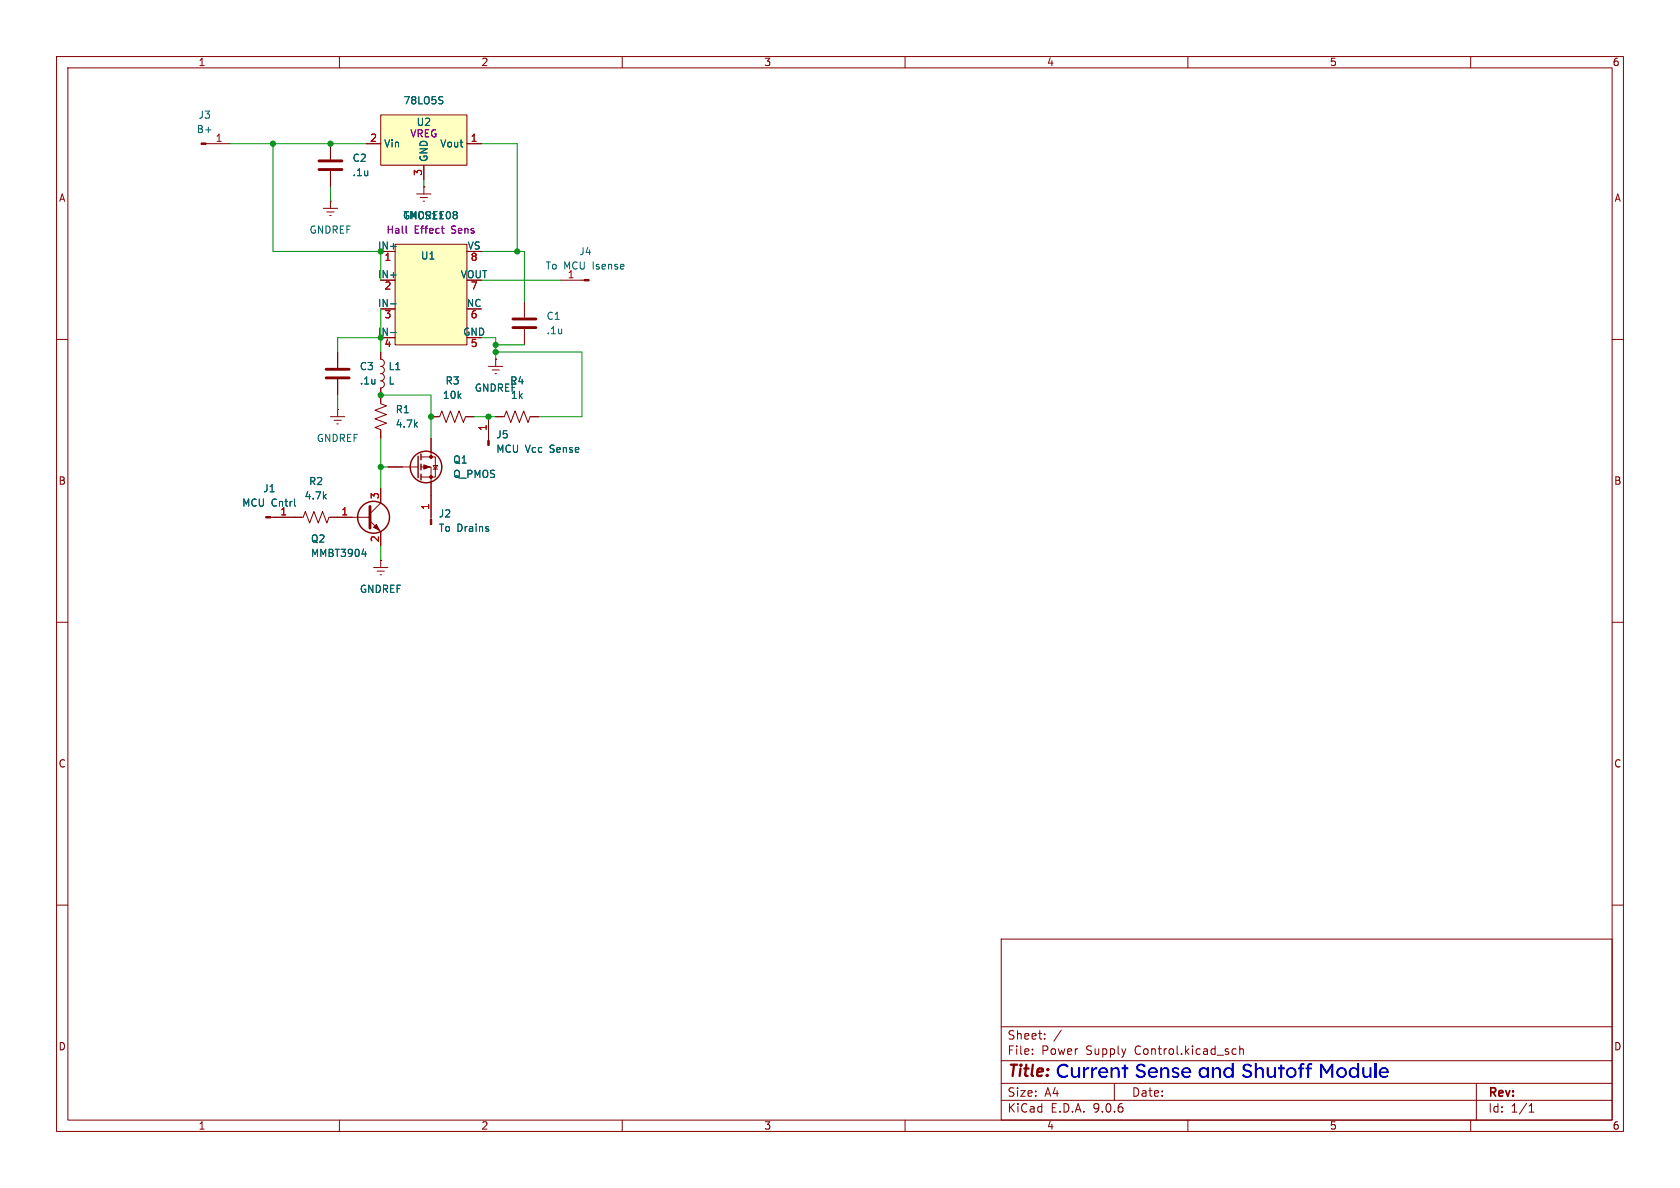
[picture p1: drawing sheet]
<svg xmlns="http://www.w3.org/2000/svg" width="297mm" height="210mm" viewBox="0 0 297 210" stroke-linecap="round" stroke-linejoin="round" font-family="sans-serif">
<g fill="none" stroke="#840000" stroke-width=".18">
<path d="M10 10h277v190h-277zM12 12h273v186h-273zM60 10v2M110 10v2M160 10v2M210 10v2M260 10v2M36.4 25.4h4.2M57.1 36.8h2.6M57.8 37.5h1.3M58.3 38.1h.2M58.4 35.6h.1"/>
<path d="M58.4 35.6v1.2M92.7 53.3v2.8M92.7 58.2v2.8M99.1 49.5h4.2M10 60h2M58.4 73.7h2.6M59.1 74.3h1.2M59.6 74.9h.2M59.7 72.4h.1M59.7 62.2v2.8M59.7 67.1v2.8M59.7 72.4v1.3"/>
<path d="M67.3 62.2v1.3a.64 .64 0 0 1 .7 .6 .64 .64 0 0 1-.7 .7M67.3 64.8a.64 .64 0 0 1 .7 .6 .64 .64 0 0 1-.7 .6 .64 .64 0 0 1 .7 .7 .64 .64 0 0 1-.7 .6 .64 .64 0 0 1 .7 .7 .64 .64 0 0 1-.7 .6v1.3M76.2 77.5v3.3M86.4 64.8h2.5M86.4 73.7v4.2M87 65.4h1.3M87.5 66h.3M87.6 63.5h.1M87.6 73.7h1.6l.3-1.1 .8 2.1 .8-2.1 .7 2.1 .8-2.1 .7 2.1 .4-1h1.5M87.6 63.5v1.3M285 60h2M52.1 91.4h1.5l.4-1 .7 2.1 .8-2.1 .8 2.1 .7-2.1 .8 2.1 .4-1.1h7.2"/>
<path d="M65.4 92.1l1.9 1.9v2.5M67.3 99.1h.1M67.3 86.4v2.5l-1.9 1.9M67.3 99.1v1.2M68.6 82.6h5.3M74.4 80.8h2.6v3.5h-2.6M74.4 82.6h1.8v9.2M76.6 82.3h.7l-.3 .6zM76.6 82.9h.7M10 110h2M66 100.3h2.6M66.7 101h1.2"/>
<path d="M67.2 101.6h.2M285 110h2M10 160h2M177 166h108v32h-108zM285 160h2M60 198v2M110 198v2M160 198v2M177 194.5h108M177 191.5h108M177 187.5h108M177 181.5h108"/>
<path d="M182.5 186.3v.1M182.5 185.5v.1M184.7 183.6v.1M184.7 182.8v.1M187.6 182.1l-1.3 2M197 191.5v3M210 198v2M217.9 186.3l.2 .1 .4-.1M218.5 185.5l-.4-.1-.2 .1M219.2 185.5l.2-.1 .3 .1 .1 .9M219.2 184.9v1.5M260 198v2"/>
<path d="M261 191.5v6.5M270.3 196.6h.9M270.3 195.5l.4-.4v1.5"/>
</g>
<path d="M90.7 56.4h4M90.7 57.9h4M57.7 65.3h4M57.7 66.8h4M65.4 89.5v3.8" fill="none" stroke="#840000" stroke-width=".51"/>
<g fill="none" stroke="#840000" stroke-width=".25">
<path d="M73.9 80.6v3.9M74.4 80.3v1M74.4 82v1.1M74.4 83.8v1"/>
<circle cx="66" cy="91.4" r="2.82"/>
<circle cx="75.3" cy="82.5" r="2.79"/>
</g>
<g fill="#840000" stroke="#840000" stroke-width=".18">
<path d="M66 93.2l.5-.5 .6 1z"/>
<path d="M35.6 25.3h.8v.2h-.8z"/>
<path d="M103.3 49.4h.8v.3h-.8z"/>
<path d="M86.2 77.9h.3v.8h-.3z"/>
<path d="M76.1 91.8h.2v.9h-.2z"/>
<path d="M74.9 82.2l1 .4-1 .3z"/>
<circle cx="76.2" cy="80.8" r=".25"/>
<circle cx="76.2" cy="84.3" r=".25"/>
</g>
<path d="M64 97.9h.8M64.6 97.5v.9" fill="none" stroke="#006464" stroke-width=".18"/>
<path d="M67.3 20.3h15.2v8.9h-15.2z" fill="#ffffc2"/>
<path d="M58.4 25.4v2.8M58.4 30.2v2.8M64.8 25.4h2.5M67.3 20.3h15.2v8.9h-15.2zM74.9 29.2v2.6M82.5 25.4h2.6M67.3 69.9v1.5l1 .4-2 .7 2 .8-2 .7 2 .8-2 .8 1 .3v1.6M76.2 73.7h1.5l.4-1.1 .8 2.1 .7-2.1 .8 2.1 .8-2.1 .7 2.1 .4-1h1.5M47.9 91.4h4.2" fill="none" stroke="#840000" stroke-width=".18"/>
<path d="M78.1 17.1l.2 .1M78.2 17.9v.3M52.1 89.4l.2 .1" fill="none" stroke="#006464" stroke-width=".18"/>
<path d="M56.4 28.4h4.1M56.4 30h4.1" fill="none" stroke="#840000" stroke-width=".51"/>
<path d="M47 91.3h.9v.3h-.9z" fill="#840000" stroke="#840000" stroke-width=".18"/>
<path d="M69.8 43.2h12.7v17.8h-12.7z" fill="#ffffc2"/>
<g fill="none" stroke="#840000" stroke-width=".18">
<path d="M58.4 25.4v2.8M58.4 30.2v2.8M64.8 25.4h2.5M73.7 34.3h2.5M74.3 34.9h1.3M74.8 35.6h.3M74.9 33h.1M74.9 29.2v2.6M74.9 33v1.3M82.5 25.4h2.6M67.3 54.6h2.5M67.3 59.7h2.5"/>
<path d="M69.8 43.2h12.7v17.8h-12.7zM59.7 62.2v2.8M59.7 67.1v2.8M67.3 62.2v1.3M67.3 68.6v2.5M67.3 76.2v1.3M76.2 73.7h1.3M76.2 77.5v2.5M82.5 73.7h1.3M86.4 73.7v3.8M87.6 63.5h.1M87.6 73.7h1.3"/>
<path d="M94 73.7h1.2M48.3 91.4h5M58.4 91.4h3.8M67.3 99.1h.1M67.3 86.4v2.5M67.3 94v2.5M68.6 82.6h2.5M76.2 85.1v6.3"/>
</g>
<path d="M78.1 17.1l.2 .1M78.2 17.9v.3M80.7 37.5l.1 .2-.1 .2M80.7 38l.1 .2-.1 .4M69.1 53.7h.9M69.1 58.8h.9M52.1 89.4l.2 .1M64 97.9h.8M64.6 97.5v.9" fill="none" stroke="#006464" stroke-width=".18"/>
<path d="M71.8 39.9v1.1l.2 .2M78 40.4h.5M78.3 41.2h.2" fill="none" stroke="#840084" stroke-width=".18"/>
<g fill="none" stroke="#009600" stroke-width=".18">
<path d="M40.6 25.4h24.2M48.3 25.4v19.1h19v5M58.4 33v2.6M74.9 31.8v1.2M85.1 25.4h6.3v19.1M67.3 59.7h-7.6v2.5M67.3 54.6v7.6M85.1 59.7h2.5v3.8M85.1 44.5h7.6v8.8M85.1 49.5h14M59.7 69.9v2.5M67.3 69.9h8.9v7.6"/>
<path d="M67.3 77.5v8.9M83.8 73.7h3.8M87.6 62.2h15.3v11.5h-7.7M87.6 61h5.1M67.3 96.5v2.6M67.3 82.6h1.3"/>
</g>
<g fill="#009600" stroke="#009600" stroke-width=".18">
<circle cx="48.3" cy="25.4" r=".46"/>
<circle cx="91.4" cy="44.5" r=".46"/>
<circle cx="67.3" cy="59.7" r=".46"/>
<circle cx="67.3" cy="44.5" r=".46"/>
<circle cx="58.4" cy="25.4" r=".46"/>
<circle cx="86.4" cy="73.7" r=".46"/>
<circle cx="87.6" cy="62.2" r=".46"/>
<circle cx="87.6" cy="61" r=".46"/>
<circle cx="67.3" cy="69.9" r=".46"/>
<circle cx="67.3" cy="82.6" r=".46"/>
<circle cx="76.2" cy="73.7" r=".46"/>
</g>
<text font-size="3.5" fill="#0000c2" x="186.6" y="191.7">Current Sense and Shutoff Module</text>
<text font-size="2.8" fill="#840000" x="178" y="190.9">Title:</text>
<g font-size="2.1" fill="#840000">
<text x="178" y="184">Sheet:</text>
<text x="178" y="186.7">File:</text>
<text x="184.1" y="186.7">Power</text>
<text x="192" y="186.7">Supply</text>
<text x="200.8" y="186.7">Control.kicad_sch</text>
<text x="178" y="196.9">KiCad</text>
<text x="178" y="194.1">Size:</text>
<text x="184.7" y="194.1">A4</text>
<text x="185.7" y="196.9">E.D.A.</text>
<text x="193.3" y="196.9">9.0.6</text>
<text x="200" y="194.1">Date:</text>
<text x="263" y="194.3">Rev:</text>
<text x="263" y="196.9">Id:</text>
<text x="267.1" y="196.9">1/1</text>
</g>
<g font-size="1.8" fill="#840000">
<text x="35" y="11.9">1</text>
<text x="85" y="11.9">2</text>
<text x="135" y="11.9">3</text>
<text x="185" y="11.9">4</text>
<text x="235" y="11.9">5</text>
<text x="285" y="11.9">6</text>
<text x="10.3" y="35.9">A</text>
<text x="285.3" y="35.9">A</text>
<text x="10.3" y="85.9">B</text>
<text x="285.3" y="85.9">B</text>
<text x="10.3" y="135.9">C</text>
<text x="285.3" y="135.9">C</text>
<text x="10.3" y="185.9">D</text>
<text x="285.3" y="185.9">D</text>
<text x="35" y="199.9">1</text>
<text x="85" y="199.9">2</text>
<text x="135" y="199.9">3</text>
<text x="185" y="199.9">4</text>
<text x="235" y="199.9">5</text>
<text x="285" y="199.9">6</text>
</g>
<g font-size="1.8" fill="#006464">
<text x="34.7" y="23.7">B+</text>
<text x="35" y="21.2">J3</text>
<text x="71.2" y="18.6">78LO5S</text>
<text x="62.2" y="28.8">C2</text>
<text x="67.8" y="26.3">Vin</text>
<text x="75.8" y="28.7" transform="rotate(-90 75.8 28.7)">GND</text>
<text x="77.7" y="26.3">Vout</text>
<text x="62.2" y="31.3">.1u</text>
<text x="54.6" y="41.5">GNDREF</text>
<text x="71.1" y="39">GNDREF</text>
<text x="71.2" y="39">TMCS1108</text>
<text x="66.7" y="44.2">IN+</text>
<text x="74.3" y="46.1">U1</text>
<text x="82.6" y="44.2">VS</text>
<text x="96.4" y="47.9">To MCU Isense</text>
<text x="102.3" y="45.3">J4</text>
<text x="66.7" y="49.3">IN+</text>
<text x="81.4" y="49.3">VOUT</text>
<text x="66.7" y="54.4">IN-</text>
<text x="66.7" y="59.4">IN-</text>
<text x="81.8" y="59.4">GND</text>
<text x="82.4" y="54.4">NC</text>
<text x="96.5" y="56.7">C1</text>
<text x="96.5" y="59.3">.1u</text>
<text x="63.5" y="65.6">C3</text>
<text x="68.6" y="65.6">L1</text>
<text x="63.5" y="68.2">.1u</text>
<text x="68.6" y="68.2">L</text>
<text x="78.2" y="70.7">10k</text>
<text x="78.7" y="68.2">R3</text>
<text x="83.8" y="69.4">GNDREF</text>
<text x="90.1" y="68.2">R4</text>
<text x="90.2" y="70.7">1k</text>
<text x="69.9" y="73.3">R1</text>
<text x="69.9" y="75.8">4.7k</text>
<text x="87.6" y="77.7">J5</text>
<text x="55.9" y="78.3">GNDREF</text>
<text x="80" y="82.1">Q1</text>
<text x="87.6" y="80.2">MCU Vcc</text>
<text x="97.3" y="80.2">Sense</text>
<text x="42.7" y="89.8">MCU Cntrl</text>
<text x="46.4" y="87.2">J1</text>
<text x="53.8" y="88.5">4.7k</text>
<text x="54.5" y="86">R2</text>
<text x="80" y="84.7">Q_PMOS</text>
<text x="77.5" y="91.7">J2</text>
<text x="77.5" y="94.2">To Drains</text>
<text x="54.9" y="96.1">Q2</text>
<text x="54.9" y="98.7">MMBT3904</text>
<text x="63.5" y="105">GNDREF</text>
</g>
<g font-size="1.8" fill="#840084">
<text x="73.6" y="22.5">U2</text>
<text x="72.4" y="24.5">VREG</text>
<text x="68.2" y="41.5">Hall</text>
<text x="73.2" y="41.5">Effect</text>
<text x="79.9" y="41.5">Sens</text>
</g>
<g font-size="1.8" fill="#a90000">
<text x="38" y="25.1">1</text>
<text x="65.3" y="25.1">2</text>
<text x="83.1" y="25.1">1</text>
<text x="74.7" y="31.2" transform="rotate(-90 74.7 31.2)">3</text>
<text x="67.9" y="46.4">1</text>
<text x="83.1" y="46.4">8</text>
<text x="67.9" y="51.5">2</text>
<text x="83.1" y="51.5">7</text>
<text x="100.3" y="49.3">1</text>
<text x="67.9" y="56.6">3</text>
<text x="83.1" y="56.6">6</text>
<text x="67.9" y="61.7">4</text>
<text x="83.1" y="61.7">5</text>
<text x="86.1" y="76.3" transform="rotate(-90 86.1 76.3)">1</text>
<text x="67.1" y="88.3" transform="rotate(-90 67.1 88.3)">3</text>
<text x="49.5" y="91.2">1</text>
<text x="60.3" y="91.2">1</text>
<text x="67.1" y="96" transform="rotate(-90 67.1 96)">2</text>
<text x="75.9" y="90.2" transform="rotate(-90 75.9 90.2)">1</text>
</g>
</svg>
